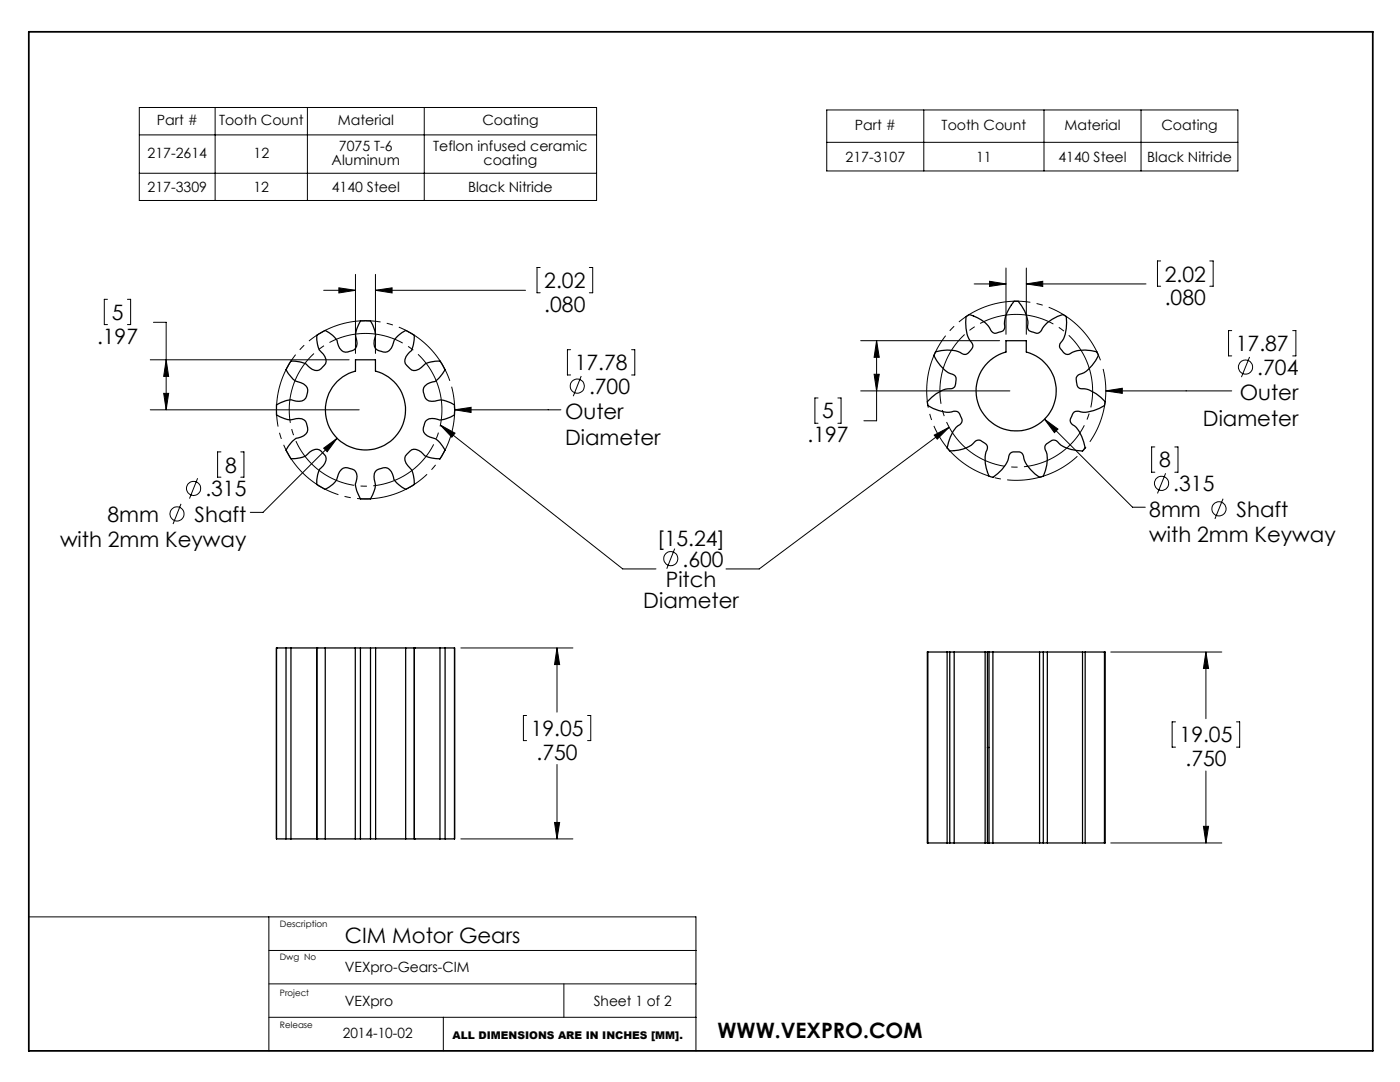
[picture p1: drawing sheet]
<svg xmlns="http://www.w3.org/2000/svg" width="279mm" height="216mm" viewBox="0 0 279 216" stroke-linecap="round" stroke-linejoin="round" font-family="sans-serif">
<g fill="none" stroke="#000" stroke-width=".2">
<path d="M27.8 21.4h91.3v18.6h-91.3zM27.8 26.9h91.3M27.8 34.6h91.3M42.9 21.4v18.6M61.3 21.4v18.6M84.7 21.4v18.6M165 21.9h82.1v12.2h-82.1zM165 28.4h82.1M184.4 21.9v12.2M208.4 21.9v12.2M227.7 21.9v12.2M21.4 59.7h-.6v5.1h.6"/>
<path d="M25.4 59.7h.7v5.1h-.7M64.6 57.9h6.3M67.6 57.4l3.3 .5-3.3 .6zM70.9 54.8v15.7M74.9 57.9l3.3-.5v1.1zM74.9 54.8v15.7M74.9 57.9h30M107.8 53.4h-.6v5h.6M117.6 53.4h.7v5h-.7M194.4 56.7h6.4M197.5 56.1l3.3 .6-3.3 .4zM200.8 53.5v13.2"/>
<path d="M204.8 56.7l3.3-.6v1zM204.8 53.5v13.2M204.8 56.7h23.9M231.6 52.1h-.6v5h.6M241.4 52.1h.7v5h-.7M30 71.8h39.7M30.6 64.3h2.6v17.5M32.7 78.5h1l-.5 3.3zM33.2 71.8l.5 3.3h-1zM113.9 69.8h-.7v5h.7M116 75l-1.6 4.1M126 69.8h.7v5h-.7"/>
<path d="M163.3 79.4h-.7v5.1h.7M167.2 79.4h.7v5.1h-.7M171.8 78h29.7M171.8 68h27.7M174.4 74.7h1.1l-.6 3.3zM174.9 68v16h-2.5M174.9 68l.6 3.3h-1.1zM220.7 78l3.3-.5v1zM220.7 78h25.1M245.8 66h-.6v5h.6M249.4 71.2l-1.6 4M258 66h.6v5h-.6"/>
<path d="M30 81.8h41.7M39.4 95.4l-1.6 4.1M44.1 90.2h-.7v5h.7M48 90.2h.7v5h-.7M64.6 89.4l2.7-1.9-2 2.6zM67.3 87.5l-14.8 14.7h-2.5M87.9 84.8l2.9 1.6-.6 .8zM87.9 84.8l36.4 28.7h6.6M90.7 81.8h21.2M90.7 81.8l3.3-.5v1zM186.4 86.8l3-1.5-2.4 2.3zM189.4 85.3l-37.9 28.2h-6.6"/>
<path d="M208.5 83.6l17.5 17.6h2.6M208.5 83.6l2.6 2-.7 .7zM230.5 89.2h-.7v5h.7M232.6 94.4l-1.6 4.1M234.5 89.2h.6v5h-.6M244.1 99.5l-1.6 4M36.1 100.5l-1.6 4.1M134.7 109.5l-1.6 4M92 129.3h22.3M111.2 129.3l.5 3.3h-1zM111.2 129.3v12.8M221.7 130.1h22.1"/>
<path d="M240.7 130.1l.5 3.3h-1zM240.7 130.1v13.3M105.1 142.8h-.6v5h.6M111.2 152.5v14.9M117.3 142.8h.6v5h-.6M234.6 144h-.7v5.1h.7M240.7 153.8v14.4M246.8 144h.6v5.1h-.6M92 167.4h22.3M110.7 164.1h1l-.5 3.3zM221.7 168.2h22.1M240.2 164.9h1l-.5 3.3z"/>
<path d="M5.8 183h133.1v26.7M53.7 196.3h85.2M53.7 189.7h85.2M53.7 183v26.7M112.5 196.3v6.7M53.7 203h85.2M88.5 203v6.7"/>
<circle cx="115.2" cy="77.1" r="1.41"/>
<circle cx="248.6" cy="73.3" r="1.41"/>
<circle cx="38.6" cy="97.5" r="1.41"/>
<circle cx="231.8" cy="96.4" r="1.42"/>
<circle cx="35.3" cy="102.5" r="1.41"/>
<circle cx="133.9" cy="111.5" r="1.42"/>
<circle cx="243.3" cy="101.5" r="1.41"/>
</g>
<path d="M90 76.6a17.8 17.8 0 0 0-29.8-7.2 17.8 17.8 0 0 0 8 29.5 17.8 17.8 0 0 0 22.1-21.2l-.3-1.1" fill="none" stroke="#000" stroke-width=".2" stroke-dasharray="15.2 1.3 1.3 1.3" stroke-dashoffset="-.6" stroke-linecap="butt"/>
<path d="M87.5 77.3a15.2 15.2 0 0 0-25.4-6.2 15.2 15.2 0 0 0 6.7 25.3 15.2 15.2 0 0 0 19-18l-.3-1.1M217.4 73.5a15.2 15.2 0 0 0-25.5-6.2 15.2 15.2 0 0 0 6.8 25.3 15.2 15.2 0 0 0 19-18l-.3-1.1" fill="none" stroke="#000" stroke-width=".2" stroke-dasharray="15.2 1.3 1.3 1.3" stroke-dashoffset="7.4" stroke-linecap="butt"/>
<path d="M219.9 72.7a17.9 17.9 0 0 0-29.9-7.2 17.9 17.9 0 0 0 8 29.7 17.9 17.9 0 0 0 22.2-21.3l-.3-1.2" fill="none" stroke="#000" stroke-width=".2" stroke-dasharray="15.2 1.3 1.3 1.3" stroke-dashoffset="-.9" stroke-linecap="butt"/>
<path d="M5.8 6.3h268.2v203.4h-268.2z" fill="none" stroke="#000" stroke-width=".35"/>
<g fill="#000">
<path d="M64.6 89.4l.7 .7 2-2.6zM67.6 57.4l3.3 .5-3.3 .6zM74.9 57.9l3.3-.5v1.1zM33.2 71.8l.5 3.3h-1zM32.7 78.5h1l-.5 3.3zM111.2 129.3l.5 3.3h-1zM110.7 164.1h1l-.5 3.3zM208.5 83.6l1.9 2.7 .7-.7zM204.8 56.7l3.3-.6v1zM197.5 56.1l3.3 .6-3.3 .4zM174.9 68l.6 3.3h-1.1zM174.4 74.7h1.1l-.6 3.3zM240.7 130.1l.5 3.3h-1zM240.2 164.9h1l-.5 3.3z"/>
<path d="M87.9 84.8l2.9 1.6-.6 .8zM186.4 86.8l3-1.5-2.4 2.3z"/>
<path d="M90.7 81.8l3.3 .5v-1zM220.7 78l3.3 .5v-1z"/>
</g>
<g fill="none" stroke="#000" stroke-width=".25">
<path d="M58.1 72l2.2 .3a2.25 2.25 0 0 1 1.5 1 1.58 1.58 0 0 0 2.6-.1 1.6 1.6 0 0 0 .1-2.5 4.1 4.1 0 0 1-1.3-3.8l1.7-1a5.8 5.8 0 0 1 2.4 2 2.37 2.37 0 0 0 1.6 2.4l.9-.2a1.57 1.57 0 0 0 1.4-2.2 4.4 4.4 0 0 1 .7-3.9h2l.9 2.1a2.22 2.22 0 0 1-.1 1.8 1.57 1.57 0 0 0 1.4 2.2 1.58 1.58 0 0 0 2.3-1.2 4.2 4.2 0 0 1 2.6-3l1.7 1-.2 1.8-.4 1.3a2.42 2.42 0 0 0-1.2 2.6l.6 .6a1.58 1.58 0 0 0 2.6 .1 4.3 4.3 0 0 1 3.7-1.3l1 1.8-1 1.4a2.86 2.86 0 0 1-2 1.2 1.58 1.58 0 0 0-1.2 2.3 1.6 1.6 0 0 0 2.2 1.3 4.2 4.2 0 0 1 3.9 .8v2l-2 .9a2.22 2.22 0 0 1-1.9-.2 1.6 1.6 0 0 0-2.2 1.4 1.58 1.58 0 0 0 1.2 2.3 4.2 4.2 0 0 1 3 2.6l-1 1.7-2.2-.2a2.16 2.16 0 0 1-1.5-1.1 1.6 1.6 0 0 0-2.6 .1 1.58 1.58 0 0 0-.1 2.6 4.3 4.3 0 0 1 1.3 3.8l-1.7 .9-1.5-.9a2.86 2.86 0 0 1-1.1-2 1.58 1.58 0 0 0-2.3-1.2 1.57 1.57 0 0 0-1.4 2.1 4.2 4.2 0 0 1-.8 4h-2l-.8-2.1a2.04 2.04 0 0 1 .1-1.9 1.57 1.57 0 0 0-1.4-2.1 1.58 1.58 0 0 0-2.3 1.2 4 4 0 0 1-2.6 2.9l-1.7-.9 .3-2.2a2.16 2.16 0 0 1 1-1.6 1.6 1.6 0 0 0-.1-2.6 1.6 1.6 0 0 0-2.6-.1 4.2 4.2 0 0 1-3.7 1.3l-1-1.7 1.3-1.8a2.25 2.25 0 0 1 1.7-.8 1.77 1.77 0 0 0 1.1-2.7 1.85 1.85 0 0 0-2.7-.8 4.2 4.2 0 0 1-3.3-.9v-2l2-.9a2.22 2.22 0 0 1 1.9 .1 1.74 1.74 0 0 0 2.3-1.8 1.87 1.87 0 0 0-1.9-2 3.4 3.4 0 0 1-2-1.7l-.4-.7zM70.9 71.8h4v2.2a8 8 0 0 1 4.6 12.4 8 8 0 0 1-13.1 0 8 8 0 0 1 4.5-12.4zM192.8 63.2l.6-.4a6.2 6.2 0 0 1 4.5 3.3 1 1 0 0 0 1.5 .2 1.15 1.15 0 0 0 1-1.7 7 7 0 0 1 2.1-4.5h.6a6.2 6.2 0 0 1 2 5.3 1.58 1.58 0 0 0 1.4 1 1.14 1.14 0 0 0 1.6-.9l.3-.4a7.3 7.3 0 0 1 3.8-2.3l.5 .3a6.2 6.2 0 0 1-1.2 5.5 1.58 1.58 0 0 0 .7 1.7 1.13 1.13 0 0 0 1.8 0 6.6 6.6 0 0 1 4.9 0l.3 .5a6.3 6.3 0 0 1-4 4 1.77 1.77 0 0 0-.3 2.1 1.1 1.1 0 0 0 1.5 .7 6.7 6.7 0 0 1 4.1 2.7v.5a6.4 6.4 0 0 1-5.6 1.3 1.42 1.42 0 0 0-1.2 1.2 1.11 1.11 0 0 0 .8 1.7l.3 .3a8 8 0 0 1 1.7 4.2l-.4 .4a6.2 6.2 0 0 1-5.3-2 1.4 1.4 0 0 0-1.7 .5 1.09 1.09 0 0 0-.3 1.8l.2 .4a7.1 7.1 0 0 1-.9 4.4l-.6 .2a6.4 6.4 0 0 1-3.3-4.5 1.4 1.4 0 0 0-1.7-.5 1.12 1.12 0 0 0-1.2 1.3 6.5 6.5 0 0 1-3.3 3.7l-.5-.2a6.3 6.3 0 0 1-.4-5.6 1.5 1.5 0 0 0-1.2-1.3 1.14 1.14 0 0 0-1.7 .4 6.6 6.6 0 0 1-4.7 1.4l-.4-.4a6.3 6.3 0 0 1 2.7-5 1.46 1.46 0 0 0-.2-1.7 1.13 1.13 0 0 0-1.7-.6 6.5 6.5 0 0 1-4.8-1.4v-.5a6.2 6.2 0 0 1 4.9-2.8 1.79 1.79 0 0 0 .8-1.9 1.09 1.09 0 0 0-1.1-1.1 6.5 6.5 0 0 1-3.3-3.7l.3-.5a6.3 6.3 0 0 1 5.6 .4 1.74 1.74 0 0 0 1.7-1.2 1.09 1.09 0 0 0-.4-1.5 6.5 6.5 0 0 1-.8-4.8zM200.8 68h4v2.2a8 8 0 0 1 4.6 12.4 8 8 0 0 1-13.2 0 8 8 0 0 1 4.6-12.4zM55.2 129.3h1.8M55.2 129.3v38.1h1.8M55.2 129.3h.1M58.1 129.3h5M58.1 129.3h-1v38.1h1M58.1 129.3v38.1M63.2 129.3h1.7M63.2 129.3h.1"/>
<path d="M63.2 129.3v38.1M64.9 129.3h6M64.9 129.3v38.1M70.9 129.3h1M70.9 129.3v38.1M71.9 129.3h2M71.9 129.3v38.1M73.9 129.3h1M73.9 129.3v38.1M81 129.3h-6v38.1M81 129.3h1.7M81 129.3v38.1"/>
<path d="M82.7 129.3h.1M82.7 129.3v38.1M82.7 129.3h5.1M87.8 129.3h1v38.1h-1M87.8 129.3v38.1M88.9 129.3h1.8M90.7 129.3v38.1h-1.8M90.7 129.3v38.1M185.2 130.1h3.8M185.2 130.1h-.1v38.1h.1M185.2 130.1v38.1M189 130.1h.5"/>
<path d="M189 130.1v38.1M189.5 130.1h.9M189.5 130.1v38.1M190.4 130.1h6.1M190.4 130.1v38.1M197.1 130.1h-.5v38.1h.5M197.1 130.1v38.1M197.1 130.1h.3M197.4 130.1h.8M197.4 130.1v38.1M198.2 130.1h9.3M198.2 130.1v38.1"/>
<path d="M207.5 130.1h.7M207.5 130.1v38.1M208.2 130.1h.8v38.1h-.8M208.2 130.1v38.1M209.1 130.1h6.9M216 130.1h.6v38.1h-.6M216 130.1v38.1M216.6 130.1h3.8M220.4 130.1h.2v38.1h-.2M220.4 130.1v38.1M197.1 149.2h.3M58.1 167.4h5"/>
<path d="M63.2 167.4h1.7M63.2 167.4h.1M64.9 167.4h6M70.9 167.4h1M71.9 167.4h2M73.9 167.4h7.1M81 167.4h1.7M82.7 167.4h.1M82.7 167.4h5.1M185.2 168.2h3.8M189 168.2h.5M189.5 168.2h.9"/>
<path d="M190.4 168.2h6.1M197.1 168.2h.3M197.4 168.2h.8M198.2 168.2h9.3M207.5 168.2h.7M209.1 168.2h6.9M216.6 168.2h3.8"/>
</g>
<g font-size="4.2">
<text x="108.6" y="57.5">2.02</text>
<text x="232.5" y="56.2">2.02</text>
<text x="22.3" y="63.8">5</text>
<text x="108.6" y="62.2">.080</text>
<text x="232.5" y="60.9">.080</text>
<text x="19.4" y="68.6">.197</text>
<text x="246.6" y="70.1">17.87</text>
<text x="114.7" y="73.9">17.78</text>
<text x="250.9" y="74.8">.704</text>
<text x="112.8" y="83.7">Outer</text>
<text x="117.5" y="78.6">.700</text>
<text x="164.1" y="83.5">5</text>
<text x="247.4" y="79.9">Outer</text>
<text x="112.8" y="88.7">Diameter</text>
<text x="161.2" y="88.3">.197</text>
<text x="240.1" y="84.9">Diameter</text>
<text x="44.9" y="94.3">8</text>
<text x="231.3" y="93.3">8</text>
<text x="41" y="99">.315</text>
<text x="234.2" y="98">.315</text>
<text x="21.4" y="104.1">8mm</text>
<text x="38.8" y="104.1">Shaft</text>
<text x="229.4" y="103.1">8mm</text>
<text x="246.8" y="103.1">Shaft</text>
<text x="12" y="109.2">with 2mm Keyway</text>
<text x="131.2" y="108.9">[15.24]</text>
<text x="136.2" y="113.1">.600</text>
<text x="229.4" y="108.2">with 2mm Keyway</text>
<text x="132.9" y="117.2">Pitch</text>
<text x="128.4" y="121.4">Diameter</text>
<text x="105.9" y="146.9">19.05</text>
<text x="235.4" y="148.2">19.05</text>
<text x="107.1" y="151.6">.750</text>
<text x="236.6" y="152.9">.750</text>
<text x="68.8" y="188.2">CIM Motor Gears</text>
<text x="143.2" y="207.1">WWW.VEXPRO.COM</text>
</g>
<g font-size="2.8">
<text x="31.3" y="25">Part #</text>
<text x="43.7" y="25">Tooth Count</text>
<text x="67.4" y="25">Material</text>
<text x="96.3" y="25">Coating</text>
<text x="170.6" y="26">Part #</text>
<text x="187.9" y="26">Tooth Count</text>
<text x="212.4" y="26">Material</text>
<text x="231.8" y="26">Coating</text>
<text x="29.4" y="31.5">217-2614</text>
<text x="50.6" y="31.5">12</text>
<text x="66.2" y="32.9">Aluminum</text>
<text x="67.6" y="30.1">7075 T-6</text>
<text x="86.4" y="30.1">Teflon infused ceramic</text>
<text x="96.5" y="32.9">coating</text>
<text x="168.8" y="32.3">217-3107</text>
<text x="194.8" y="32.3">11</text>
<text x="211.2" y="32.3">4140 Steel</text>
<text x="228.9" y="32.3">Black Nitride</text>
<text x="29.4" y="38.3">217-3309</text>
<text x="50.6" y="38.3">12</text>
<text x="66.2" y="38.3">4140 Steel</text>
<text x="93.4" y="38.3">Black Nitride</text>
<text x="68.8" y="193.9">VEXpro-Gears-CIM</text>
<text x="68.8" y="200.7">VEXpro</text>
<text x="118.5" y="200.7">Sheet 1 of 2</text>
<text x="68.4" y="207.1">2014-10-02</text>
</g>
<text font-size="2.1" x="90.3" y="207.2">ALL DIMENSIONS ARE IN INCHES [MM].</text>
<g font-size="1.8">
<text x="55.8" y="185">Description</text>
<text x="55.8" y="191.6">Dwg No</text>
<text x="55.9" y="198.7">Project</text>
<text x="55.9" y="205.2">Release</text>
</g>
</svg>
